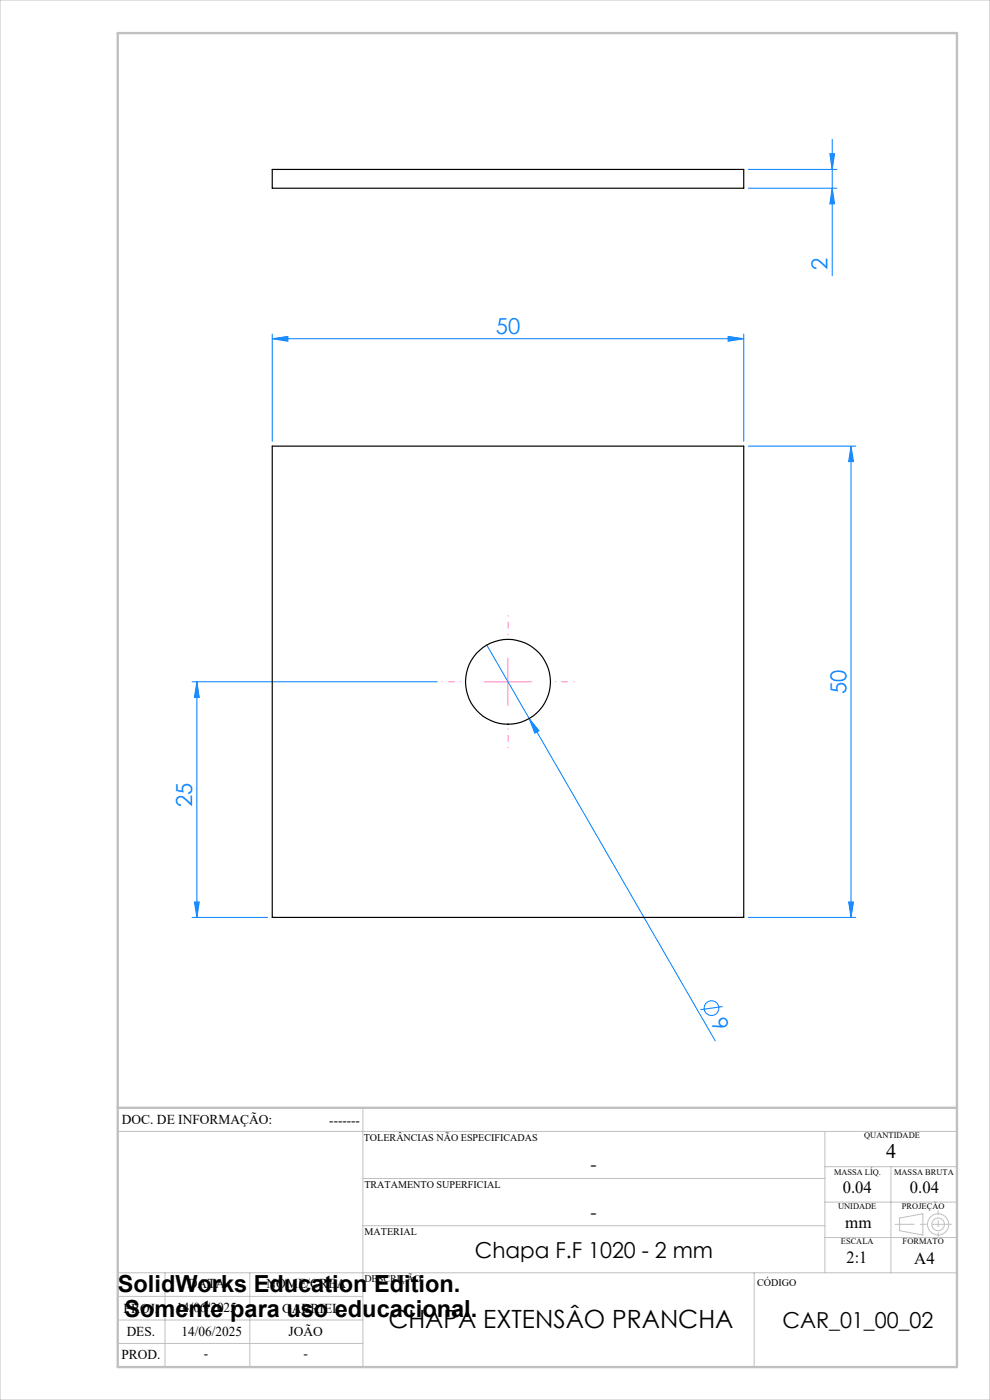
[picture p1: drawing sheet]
<svg xmlns="http://www.w3.org/2000/svg" width="210mm" height="297mm" viewBox="0 0 210 297" stroke-linecap="round" stroke-linejoin="round" font-family="sans-serif">
<g fill="none" stroke="#0080ff" stroke-width=".21">
<path d="M158.7 39.9h18.8M158.7 35.9h18.8M176 32.6h1l-.5 3.3zM176.5 39.9l.5 3.3h-1zM176.5 29.6v28.9M57.7 71.9l3.4-.5v1zM57.7 70.9v22.7M57.7 71.9h100.1M154.4 71.4l3.4 .5-3.4 .5zM157.8 70.9v22.7M158.7 94.6h22.8M180.5 94.6v100"/>
<path d="M180.5 94.6l.5 3.3h-1zM103.3 136.8l48.4 84M40.7 144.6h52M41.8 144.6v50M41.8 144.6l.5 3.4h-1.1zM112.3 152.4l2 2.6-.8 .5zM40.7 194.6h16.1M41.2 191.3h1.1l-.5 3.3zM158.7 194.6h22.8M180 191.3h1l-.5 3.3zM153.3 213.5l-4.7 .7"/>
<circle cx="150.9" cy="213.9" r="1.56"/>
</g>
<g fill="none" stroke="#c0c0c0" stroke-width=".21">
<path d="M0 0h210v297h-210zM77 235v55M25 240h178M77 250h98M175 240v30M175 255h28M175 247.5h28M189 247.5v22.5M190.8 258.4l5-.9v4.5l-5-.9zM25 275h52M25 270h178M35 270v20"/>
<path d="M53 270v20M77 260h98M160 270v20M175 262.5h28M25 285h52M25 280h52"/>
<circle cx="199" cy="259.7" r="1.34"/>
<circle cx="199" cy="259.7" r="2.25"/>
</g>
<path d="M107.8 134.6v-4M97.8 144.6h-4M107.8 154.6v4M117.8 144.6h4" fill="none" stroke="#ff80c0" stroke-width=".21" stroke-dasharray="15.2 1.3 1.3 1.3" stroke-dashoffset="15.1"/>
<path d="M107.7 139.6v10M102.8 144.6h9.9" fill="none" stroke="#ff80c0" stroke-width=".21"/>
<path d="M201.8 259.7h-11.9" fill="none" stroke="#c0c0c0" stroke-width=".21" stroke-dasharray="15.2 1.3 1.3 1.3" stroke-dashoffset="11.2"/>
<path d="M199 256.9v5.4" fill="none" stroke="#c0c0c0" stroke-width=".21" stroke-dasharray="15.2 1.3 1.3 1.3" stroke-dashoffset="14.4"/>
<path d="M25 7h178v283h-178zM25 235h178" fill="none" stroke="#c0c0c0" stroke-width=".5"/>
<g fill="#0080ff">
<path d="M112.3 152.4l2 2.6-.8 .5z"/>
<path d="M154.4 71.4l3.4 .5-3.4 .5zM57.7 71.9l3.4-.5v1z"/>
<path d="M176.5 39.9l.5 3.3h-1zM176 32.6h1l-.5 3.3z"/>
<path d="M180.5 94.6l.5 3.3h-1zM180 191.3h1l-.5 3.3zM41.8 144.6l.5 3.4h-1.1zM41.2 191.3h1.1l-.5 3.3z"/>
</g>
<g fill="none" stroke="#000" stroke-width=".25">
<path d="M57.7 35.9h100.1v4h-100.1zM57.7 94.6h100.1v100h-100.1z"/>
<circle cx="107.7" cy="144.6" r="9"/>
</g>
<text font-size="5.3" x="82.4" y="281.7">CHAPA EXTENSÂO PRANCHA</text>
<g font-size="5">
<text x="25" y="274">SolidWorks Education Edition.</text>
<text x="26.4" y="279.5">Somente para uso educacional.</text>
</g>
<g font-size="4.7" fill="#0080ff">
<text x="175.5" y="57.2" transform="rotate(-90 175.5 57.2)">2</text>
<text x="105.2" y="70.8">50</text>
<text x="179.5" y="147.2" transform="rotate(-90 179.5 147.2)">50</text>
<text x="40.8" y="171.3" transform="rotate(-90 40.8 171.3)">25</text>
<text x="150.7" y="216.9" transform="rotate(60 150.7 216.9)">9</text>
</g>
<g font-size="4.7">
<text x="100.7" y="266.8">Chapa F.F 1020 - 2 mm</text>
<text x="166" y="281.7">CAR_01_00_02</text>
</g>
<text font-size="4.3" x="188" y="245.8">4</text>
<g font-size="4">
<text x="125.2" y="248.4">-</text>
<text x="125.2" y="258.6">-</text>
</g>
<g font-size="3.6">
<text x="178.8" y="253.1">0.04</text>
<text x="193" y="253.1">0.04</text>
<text x="179.3" y="260.6">mm</text>
<text x="179.6" y="267.9">2:1</text>
<text x="193.9" y="268.1">A4</text>
</g>
<g font-size="2.9">
<text x="25.9" y="238.4">DOC. DE INFORMAÇÃO:</text>
<text x="69.8" y="238.6">-------</text>
<text x="39.9" y="273.2">DATA</text>
<text x="56.5" y="273.2">NOME/CREA</text>
<text x="26.2" y="278.6">PROJ.</text>
<text x="37.4" y="278.2">14/06/2025</text>
<text x="59.8" y="278.6">GABRIEL</text>
<text x="26.9" y="283.4">DES.</text>
<text x="38.5" y="283.4">14/06/2025</text>
<text x="61.2" y="283.4">JOÃO</text>
<text x="25.7" y="288.3">PROD.</text>
<text x="43.3" y="288">-</text>
<text x="64.4" y="288">-</text>
</g>
<g font-size="2.2">
<text x="77.2" y="242.1">TOLERÂNCIAS NÃO ESPECIFICADAS</text>
<text x="77.3" y="251.9">TRATAMENTO SUPERFICIAL</text>
<text x="77.3" y="261.9">MATERIAL</text>
<text x="77.3" y="272.1">DESCRIÇÃO</text>
<text x="160.6" y="272.8">CÓDIGO</text>
</g>
<g font-size="1.8">
<text x="183.3" y="241.4">QUANTIDADE</text>
<text x="176.9" y="249.2">MASSA LÍQ.</text>
<text x="189.7" y="249.2">MASSA BRUTA</text>
<text x="177.8" y="256.5">UNIDADE</text>
<text x="191.3" y="256.5">PROJEÇÃO</text>
<text x="178.4" y="264">ESCALA</text>
<text x="191.5" y="264">FORMATO</text>
</g>
</svg>
